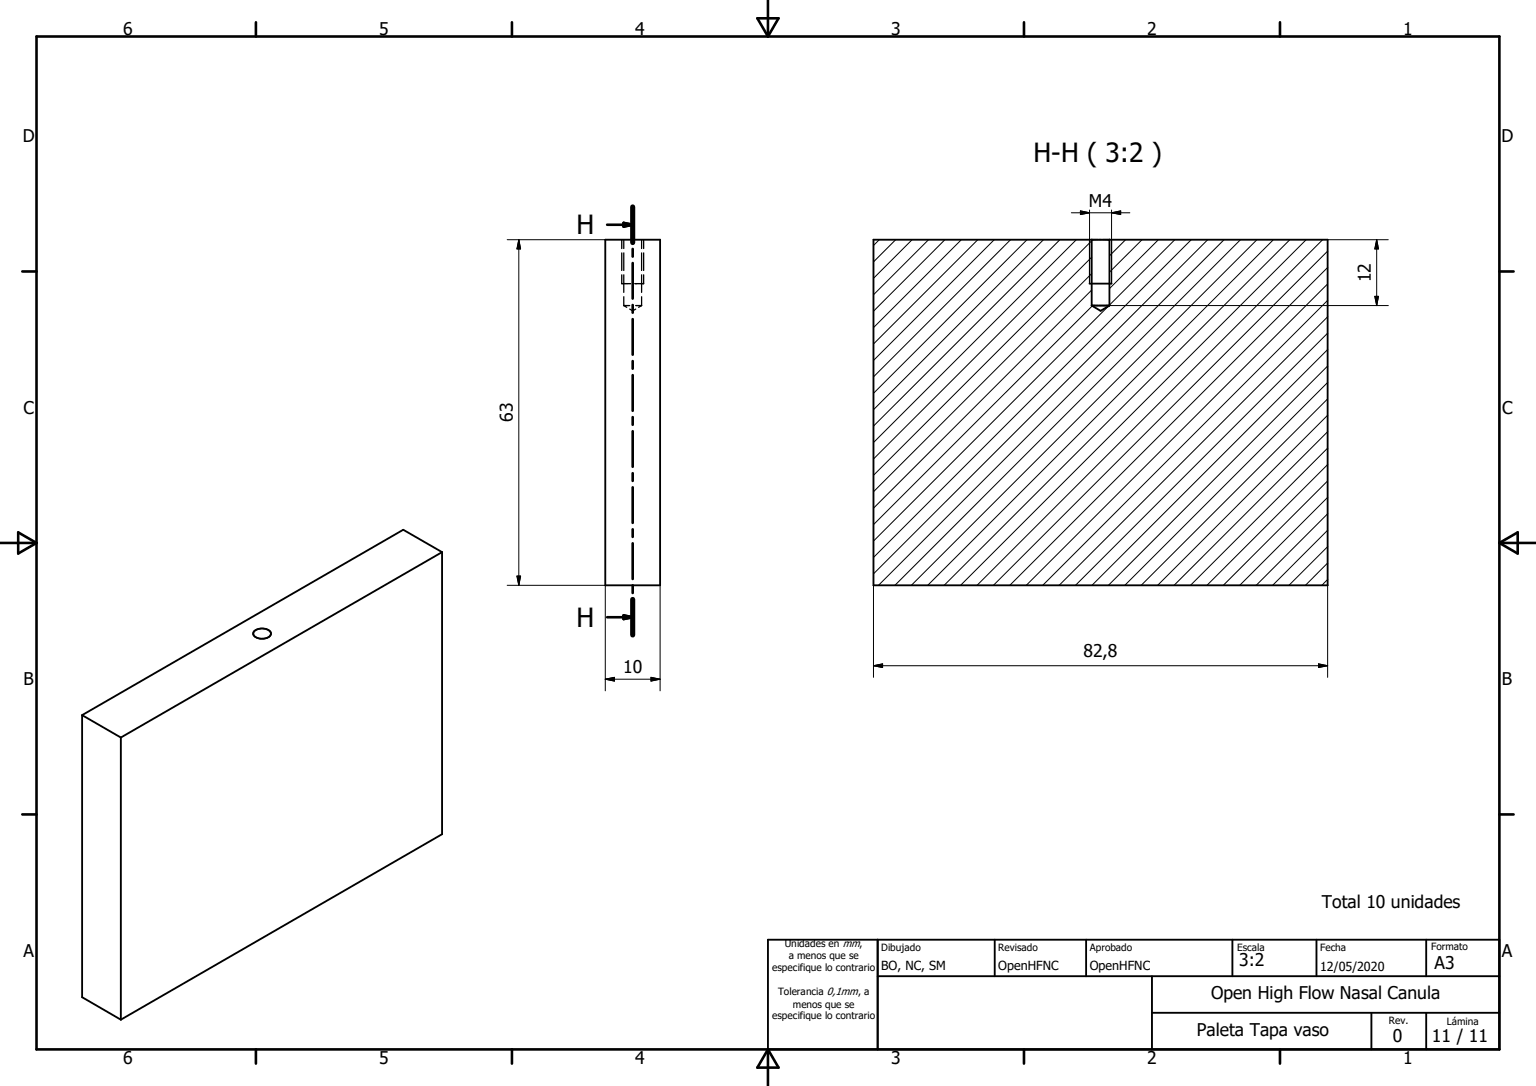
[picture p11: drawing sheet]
<svg xmlns="http://www.w3.org/2000/svg" width="420mm" height="297mm" viewBox="0 0 420 297" stroke-linecap="round" stroke-linejoin="round" font-family="sans-serif">
<g fill="none" stroke="#000" stroke-width=".27">
<path d="M292.9 58.2h16M295.4 57.7l2.5 .5-2.5 .5zM297.9 57.4v8.2M303.9 58.2l2.5-.5v1zM303.9 57.4v8.2M138.7 65.6h26.8M141.9 65.6v94.5M141.9 65.6l.4 2.5h-.9zM240.4 65.6l-1.6 1.6M244.9 65.6l-6.1 6M249.4 65.6l-10.6 10.5M253.9 65.6l-15.1 15"/>
<path d="M258.4 65.6l-19.6 19.5M262.9 65.6l-24.1 24M267.4 65.6l-28.6 28.5M271.9 65.6l-33.1 33M276.3 65.6l-37.5 37.5M280.8 65.6l-42 42M285.3 65.6l-46.5 46.4M289.8 65.6l-51 50.9M294.3 65.6l-55.5 55.4M298.5 79.3l-59.7 59.7M298.5 74.8l-59.7 59.7M298.5 70.3l-59.7 59.7"/>
<path d="M298.5 65.9l-59.7 59.6M307.8 65.6l-4.4 4.4M312.3 65.6l-8.9 8.8M316.7 65.6l-13.3 13.3M321.2 65.6l-17.8 17.8M325.7 65.6l-86.9 86.9M330.2 65.6l-91.4 91.4M334.7 65.6l-94.5 94.5M339.2 65.6l-94.5 94.5M343.7 65.6l-94.5 94.5M348.2 65.6l-94.5 94.5M352.7 65.6l-94.5 94.5"/>
<path d="M357.1 65.6l-94.4 94.5M361.6 65.6l-94.4 94.5M363 77.6l-82.4 82.5M363 73.2l-86.9 86.9M363 68.7l-91.4 91.4M363 65.6h16.6M376.4 65.6l.5 2.5h-1zM376.4 65.6v18M298.7 83.7l-59.9 59.8M303 83.7l-64.2 64.3M303.4 83.6h76.2M363 95.6l-64.4 64.5"/>
<path d="M363 91.1l-68.9 69M363 86.6l-73.4 73.5M363 82.1l-77.9 78M375.9 81.1h1l-.5 2.5zM363 118.1l-42 42M363 113.6l-46.5 46.5M363 109.1l-51 51M363 104.6l-55.4 55.5M363 100.1l-59.9 60M363 136l-24 24.1M363 131.5l-28.5 28.6M363 127.1l-33 33"/>
<path d="M363 122.6l-37.5 37.5M141.4 157.6h.9l-.4 2.5zM363 158.5l-1.6 1.6M363 154l-6.1 6.1M363 149.5l-10.6 10.6M363 145l-15 15.1M363 140.5l-19.5 19.6M138.7 160.1h26.8v28.8M180.5 160.1v28.8M238.8 160.1v25.1M363 160.1v25.1M165.5 185.8h15"/>
<path d="M165.5 185.8l2.5-.6v1.1zM178 185.2l2.5 .6-2.5 .5zM238.8 182.1h124.2M238.8 182.1l2.5-.5v1zM360.5 181.6l2.5 .5-2.5 .5z"/>
</g>
<g fill="none" stroke="#000" stroke-width=".36">
<path d="M170 65.6v2.4M170 69.2v4.8M170 75.2v2.4h2.4M170.6 65.6v2.4M170.6 69.2v4.8M170.6 75.2v4.8M175.4 65.6v2.4M175.4 69.2v4.8M175.4 75.2v4.8M176 65.6v2.4M176 69.2v4.8M176 75.2v2.4h-2.4"/>
<path d="M297.9 65.6v12M303.9 65.6v12M170.6 83.6h1.6M170.6 83.6l.8 .5M170.6 81.2v2.4M172.2 84.5l.8 .5 .8-.5M173.8 83.6h1.6M175.4 83.6l-.8 .5M175.4 81.2v2.4"/>
</g>
<circle cx="173.6" cy="77.6" r=".18" fill="#000"/>
<g fill="none" stroke="#000" stroke-width=".51">
<path d="M165.5 65.6h15v94.5h-15zM238.8 65.6h124.2v94.5h-124.2zM297.9 77.6h6M298.5 65.6v18M303.4 65.6v18M298.5 83.6l2.4 1.4 2.5-1.4M298.5 83.6h4.9M120.9 151v77.1l-87.9 50.8M120.9 151l-10.6-6.1-87.8 50.7M120.9 151l-87.9 50.7M69.5 172.6a3.2 3.2 0 0 1 4.6 .5 1.73 1.73 0 0 1-2.1 1.6 2.28 2.28 0 0 1-2.8-1.4zM22.5 195.6v77.1l10.5 6.2"/>
<path d="M22.5 195.6l10.5 6.1M33 201.7v77.2M210 257h200v30h-200zM240 257v30M272 257v10M297 257v10M337 257v10M360 257v10M390 257v10M240 267h170M315 277h95M315 267v20"/>
<path d="M375 277v10M390 277v10"/>
</g>
<g fill="none" stroke="#000" stroke-width=".71">
<path d="M10 10h400v277h-400zM70 6.1v3.9M140 6.1v3.9M207.1 5h5.8l-2.9 5zM210 0v10M280 6.1v3.9M350 6.1v3.9M173 56.6v9.7M6.1 74.2h3.9M166 61.5h7M170.5 61l2.5 .5-2.5 .5zM173 68.1v2.1"/>
<path d="M173 71.9v9.8M410 74.2h3.9M173 83.4v2.1M173 87.3v9.7M173 98.8v2M173 102.6v9.7M173 114.1v2.1M173 117.9v9.8M173 129.4v2.1M173 133.3v9.7M0 148.5h10M5 145.6l5 2.9-5 2.9z"/>
<path d="M173 144.8v2M173 148.6v9.7M410 148.5h10M410 148.5l5-2.9v5.8zM166 168.8h7M170.5 168.3l2.5 .5-2.5 .5zM173 160.1v2.1M173 163.9v9.8M6.1 222.7h3.9M410 222.7h3.9M70 287v3.9M140 287v3.9"/>
<path d="M210 287v10M210 287l2.9 5h-5.8zM280 287v3.9M350 287v3.9"/>
</g>
<path d="M173 56.6v9.7M173 163.9v9.8" fill="none" stroke="#000" stroke-width="1.4"/>
<path d="M170.5 61l2.5 .5-2.5 .5zM170.5 168.3l2.5 .5-2.5 .5z" fill="#000" stroke="#000" stroke-width=".71"/>
<path d="M295.4 57.7l2.5 .5-2.5 .5zM303.9 58.2l2.5-.5v1zM141.9 65.6l.4 2.5h-.9zM376.4 65.6l.5 2.5h-1zM375.9 81.1h1l-.5 2.5zM141.4 157.6h.9l-.4 2.5zM165.5 185.8l2.5-.6v1.1zM178 185.2l2.5 .6-2.5 .5zM238.8 182.1l2.5-.5v1zM360.5 181.6l2.5 .5-2.5 .5z" fill="#000" stroke="#000" stroke-width=".27"/>
<g font-size="7.2">
<text x="282.6" y="44.4">H-H ( 3:2 )</text>
<text x="157.6" y="64.1">H</text>
<text x="157.6" y="171.4">H</text>
</g>
<g font-size="4.8">
<text x="33.7" y="9.6">6</text>
<text x="103.7" y="9.6">5</text>
<text x="173.7" y="9.6">4</text>
<text x="243.7" y="9.6">3</text>
<text x="313.6" y="9.6">2</text>
<text x="383.6" y="9.6">1</text>
<text x="6.2" y="38.9">D</text>
<text x="410.5" y="38.9">D</text>
<text x="297.7" y="56.7">M4</text>
<text x="374.9" y="77.2" transform="rotate(-90 374.9 77.2)">12</text>
<text x="6.4" y="113.1">C</text>
<text x="410.7" y="113.1">C</text>
<text x="140.2" y="115.4" transform="rotate(-90 140.2 115.4)">63</text>
<text x="296.2" y="179.7">82,8</text>
<text x="170.4" y="184.2">10</text>
<text x="6.4" y="187.4">B</text>
<text x="410.7" y="187.4">B</text>
<text x="361.4" y="248.5">Total 10 unidades</text>
<text x="6.4" y="261.6">A</text>
<text x="410.6" y="261.6">A</text>
<text x="338.8" y="264.2">3:2</text>
<text x="392.3" y="265">A3</text>
<text x="331.1" y="273.3">Open High Flow Nasal Canula</text>
<text x="327.3" y="283.2">Paleta Tapa vaso</text>
<text x="380.9" y="284.9">0</text>
<text x="391.5" y="284.9">11 / 11</text>
<text x="33.7" y="290.9">6</text>
<text x="103.7" y="290.9">5</text>
<text x="173.7" y="290.9">4</text>
<text x="243.7" y="290.9">3</text>
<text x="313.6" y="290.9">2</text>
<text x="383.6" y="290.9">1</text>
</g>
<g font-size="3.4">
<text x="241" y="265.3">BO, NC, SM</text>
<text x="273" y="265.3">OpenHFNC</text>
<text x="298" y="265.3">OpenHFNC</text>
<text x="361" y="265.4">12/05/2020</text>
</g>
<g font-size="2.7">
<text x="214.6" y="259.1">Unidades en mm,</text>
<text x="215.6" y="262.4">a menos que se</text>
<text x="241" y="260.1">Dibujado</text>
<text x="273" y="260.1">Revisado</text>
<text x="298" y="260.1">Aprobado</text>
<text x="338.2" y="260">Escala</text>
<text x="361" y="260.1">Fecha</text>
<text x="391.3" y="259.9">Formato</text>
<text x="211.2" y="265.7">especifique lo contrario</text>
<text x="212.8" y="272.2">Tolerancia 0,1mm, a</text>
<text x="216.8" y="275.5">menos que se</text>
<text x="211.2" y="278.8">especifique lo contrario</text>
<text x="379.8" y="280">Rev.</text>
<text x="395.6" y="280.2">Lámina</text>
</g>
</svg>
